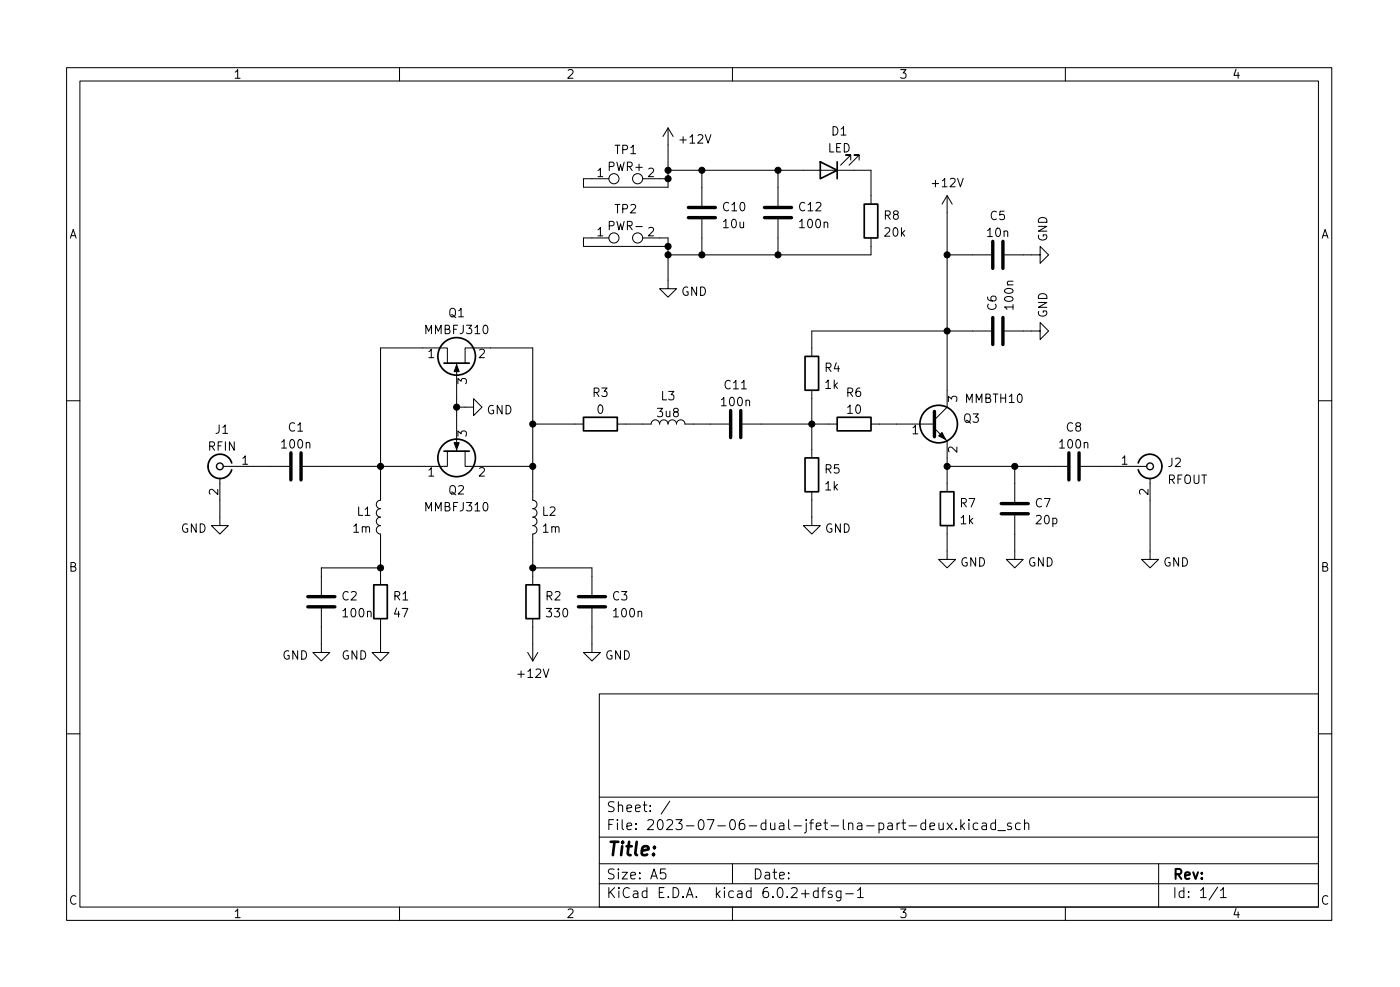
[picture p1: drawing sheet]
<svg xmlns="http://www.w3.org/2000/svg" width="210mm" height="148mm" viewBox="0 0 210 148" stroke-linecap="round" stroke-linejoin="round" font-family="sans-serif">
<g fill="none" stroke="#000" stroke-width=".15">
<path d="M10 10.2h190v128h-190zM12 12.2h186v124h-186zM60 10.2v2M100.3 19.2l-.7 1.3M100.3 19.2v8.9h-12.7v-1.3h3.8M100.3 19.2l.8 1.3M110 10.2v2M160 10.2v2M91.4 35.7h-3.8v1.3h12.7M96.5 35.7h3.8v7.6h1.3l-1.3 1.3-1.2-1.3h1.2M96.5 26.8h3.8M100.3 25.6h30.5v5"/>
<path d="M105.4 25.6v5.3M105.4 32.9v5.4M116.8 25.6v5.3M116.8 32.9v5.4M127.8 24v-.7h-.8h.8l-1.6 1.5M129 24v-.7h-.7h.7l-1.5 1.5M130.8 35.7v2.6h-30.5M142.2 29.4v31.7l-1.9 1.9M142.2 29.4l-.7 1.2M142.2 29.4l.8 1.2M142.2 38.3h6.6M150.9 38.3h5.3v-1.3l1.3 1.3-1.3 1.2v-1.2"/>
<path d="M67.2 54.5v-2.3h-10.1v22.9a.64 .64 0 0 0-.6 .6 .64 .64 0 0 0 .6 .7 .64 .64 0 0 0-.6 .6 .64 .64 0 0 0 .6 .6 .64 .64 0 0 0-.6 .7 .64 .64 0 0 0 .6 .6 .64 .64 0 0 0-.6 .6 .64 .64 0 0 0 .6 .7v7.6M68.6 54.5v13.2M69.8 54.5v-2.3h10.2v22.9a.64 .64 0 0 1 .6 .6 .64 .64 0 0 1-.6 .7 .64 .64 0 0 1 .6 .6 .64 .64 0 0 1-.6 .6 .64 .64 0 0 1 .6 .7 .64 .64 0 0 1-.6 .6 .64 .64 0 0 1 .6 .6 .64 .64 0 0 1-.6 .7v7.6M121.9 58.6v10.1M148.8 49.7h-26.9v3.8M150.9 49.7h5.3v-1.3l1.3 1.3-1.3 1.3v-1.3M10 60.2h2M33 71.8v7.1h-1.3l1.3 1.3 1.3-1.3h-1.3M33.5 70h9.9M67.2 67.7v2.3h-21.7M68.6 61.1h2.5v-1.2l1.3 1.2-1.3 1.3v-1.3M69.8 67.7v2.3h10.2"/>
<path d="M80 63.7h7.6M92.7 63.7h5.1a.64 .64 0 0 1 .6-.7 .64 .64 0 0 1 .7 .7 .64 .64 0 0 1 .6-.7 .64 .64 0 0 1 .6 .7 .64 .64 0 0 1 .7-.7 .64 .64 0 0 1 .6 .7 .64 .64 0 0 1 .6-.7 .64 .64 0 0 1 .7 .7h6.6M111.5 63.7h14.2M121.9 73.8v5.1h1.3l-1.3 1.3-1.3-1.3h1.3M130.8 63.7h9.5M140.3 64.3l1.9 1.9v7.6M142.2 78.9v5.1h1.3l-1.3 1.3-1.2-1.3h1.2M142.2 70h18.1M152.4 77.4v6.6h1.3l-1.3 1.3-1.3-1.3h1.3M152.4 70v5.3M162.3 70h9.9M172.7 71.8v12.2h1.3l-1.3 1.3-1.3-1.3h1.3"/>
<path d="M198 60.2h2M48.3 91.3v6.7h-1.3l1.3 1.2 1.2-1.2h-1.2M57.1 92.9v5.1h-1.2l1.2 1.2 1.3-1.2h-1.3M57.1 85.3h-8.8v4M79.2 98l.8 1.2M80 92.9v6.3M80 85.3h8.9v4M80.8 98l-.8 1.2M88.9 91.3v6.7h1.3l-1.3 1.2-1.3-1.2h1.3M10 110.2h2M90 104.2h108v32h-108zM90 119.7h108"/>
<path d="M198 110.2h2M60 136.2v2M90 132.7h108M90 129.7h108M90 125.7h108M99.9 130.4h-.7v.8l.2-.2 .5 .1 .1 .2-.1 .5-.2 .1h-.3l-.2-.1M100.6 120.3l-1.3 1.9M110 136.2v2M110 129.7v3M122.9 133.8l-.5-.1-.2 .3v.5l.1 .2h.6M122.9 133.2v1.5M123.4 133.7h.5"/>
<path d="M123.9 133.2l-.2 .1-.1 .2v1.2M124.9 133.8l-.3-.1-.2 .3v.2l.5 .1v.4h-.5M126.3 133.7v1.3a.41 .41 0 0 1-.6 .2M126.3 133.8l-.4-.1-.3 .3v.5l.1 .2h.6M127 134.2h1.2M128.8 133.7l.4-.5v1.5M128.8 134.7h.9M139 123.6l-.4-.1-.3 .3v.5l.1 .2h.6M139 123v1.5M139.7 124l.7-.1-.1-.3-.4-.1-.2 .3v.7h.6M141 123.5l.1 1a.41 .41 0 0 0 .6-.1M141.7 123.5v1"/>
<path d="M142.2 123.5l.8 1M143 123.5l-.8 1M143.6 124.4v.1M144.3 123v1.5M144.4 124l.5 .5M144.9 123.5l-.6 .6M145.5 123v.2M145.5 123.5v1M146.9 123.6l-.5-.1-.2 .3v.5l.1 .2h.6M147.5 123.6h.6l.1 .9M148.2 123.9l-.5 .1a.29 .29 0 0 0-.3 .3 .29 .29 0 0 0 .3 .2h.5M149.5 123.6l-.4-.1-.3 .3v.5l.1 .2h.6"/>
<path d="M149.5 123v1.5M149.9 124.7h1.1M151.9 123.6l-.4-.1-.2 .3 .1 .2 .5 .1v.4h-.6M153.2 123.6l-.4-.1-.3 .3v.5l.2 .2h.5M153.9 123.7a.37 .37 0 0 1 .6 .1v.7M153.9 123v1.5M160 136.2v2M174 129.7v6.5M182.9 133.2l-1.3 1.9M183.3 133.7l.4-.5v1.5M183.3 134.7h.9"/>
<circle cx="92.2" cy="26.8" r=".76"/>
<circle cx="92.2" cy="35.7" r=".76"/>
<circle cx="95.8" cy="26.8" r=".76"/>
<circle cx="95.8" cy="35.7" r=".76"/>
</g>
<g fill="none" stroke="#000" stroke-width=".25">
<path d="M123.2 24.3l2.5 1.3-2.5 1.2zM125.7 24.3v2.5M129.8 30.6h2v5.1h-2zM66.7 54.5h3.8M120.9 53.5h2v5.1h-2zM34.8 69.5a1.81 1.81 0 0 0-2.8-1 1.81 1.81 0 0 0 0 3 1.81 1.81 0 0 0 2.8-1M66.7 67.7h3.8M87.6 62.6h5.1v2.1h-5.1zM120.9 68.7h2v5.1h-2zM125.7 62.6h5.1v2.1h-5.1zM141.2 73.8h2.1v5.1h-2.1zM170.9 69.5a1.81 1.81 0 0 1 2.8-1 1.81 1.81 0 0 1 0 3 1.81 1.81 0 0 1-2.8-1"/>
<path d="M56.1 87.8h2.1v5.1h-2.1zM79 87.8h2v5.1h-2z"/>
<circle cx="68.6" cy="53.5" r="2.82"/>
<circle cx="68.6" cy="68.7" r="2.82"/>
<circle cx="141" cy="63.7" r="2.82"/>
</g>
<g fill="none" stroke="#000" stroke-width=".51">
<path d="M103.4 31.1h4M103.4 32.7h4M114.8 31.1h4.1M114.8 32.7h4.1M149.1 36.2v4.1M150.6 36.2v4.1M149.1 47.7v4M150.6 47.7v4M43.7 68v4M45.2 68v4M109.7 61.6v4.1M111.3 61.6v4.1"/>
<path d="M140.3 61.8v3.8M150.4 77.1h4M150.4 75.6h4M160.5 68v4M162.1 68v4M46.2 91.1h4.1M46.2 89.6h4.1M86.9 91.1h4M86.9 89.6h4"/>
</g>
<g fill="none" stroke="#000" stroke-width=".2">
<circle cx="33" cy="70" r=".51"/>
<circle cx="172.7" cy="70" r=".51"/>
</g>
<g fill="#000" stroke="#000" stroke-width=".15">
<path d="M68.6 54.8l.4 1h-.8zM68.2 66.5h.8l-.4 1zM141.5 64.9l.5 1-1-.5z"/>
<circle cx="100.3" cy="25.6" r=".46"/>
<circle cx="100.3" cy="26.8" r=".46"/>
<circle cx="100.3" cy="37" r=".46"/>
<circle cx="100.3" cy="38.3" r=".46"/>
<circle cx="105.4" cy="25.6" r=".46"/>
<circle cx="105.4" cy="38.3" r=".46"/>
<circle cx="116.8" cy="38.3" r=".46"/>
<circle cx="116.8" cy="25.6" r=".46"/>
<circle cx="142.2" cy="38.3" r=".46"/>
<circle cx="142.2" cy="49.7" r=".46"/>
<circle cx="57.1" cy="70" r=".46"/>
<circle cx="68.6" cy="61.1" r=".46"/>
<circle cx="80" cy="70" r=".46"/>
<circle cx="80" cy="63.7" r=".46"/>
<circle cx="121.9" cy="63.7" r=".46"/>
<circle cx="142.2" cy="70" r=".46"/>
<circle cx="152.4" cy="70" r=".46"/>
<circle cx="57.1" cy="85.3" r=".46"/>
<circle cx="80" cy="85.3" r=".46"/>
</g>
<text font-size="2.8" x="91" y="128.5">Title:</text>
<g font-size="2.1">
<text x="91" y="124.6">File: 2023-07-06-dual-jfet-lna-part-deux.kicad_sch</text>
<text x="91" y="121.9">Sheet: /</text>
<text x="91" y="134.8">KiCad E.D.A. kicad 6.0.2+dfsg-1</text>
<text x="91" y="132">Size: A5</text>
<text x="113" y="132">Date:</text>
<text x="176" y="132">Rev:</text>
<text x="176" y="134.8">Id: 1/1</text>
</g>
<g font-size="1.8">
<text x="35" y="11.8">1</text>
<text x="85" y="11.8">2</text>
<text x="135" y="11.8">3</text>
<text x="185" y="11.8">4</text>
<text x="92.4" y="23.1">TP1</text>
<text x="102.3" y="21.5">+12V</text>
<text x="124.3" y="22.9">LED</text>
<text x="124.9" y="20.3">D1</text>
<text x="89.7" y="26.6">1</text>
<text x="91.4" y="25.7">PWR+</text>
<text x="97.3" y="26.6">2</text>
<text x="140.2" y="28.1">+12V</text>
<text x="10.3" y="35.8">A</text>
<text x="89.7" y="35.5">1</text>
<text x="91.6" y="34.6">PWR-</text>
<text x="92.4" y="32">TP2</text>
<text x="97.3" y="35.5">2</text>
<text x="108.6" y="31.7">C10</text>
<text x="108.7" y="34.2">10u</text>
<text x="120.1" y="31.7">C12</text>
<text x="120.2" y="34.2">100n</text>
<text x="132.8" y="33">R8</text>
<text x="132.9" y="35.5">20k</text>
<text x="148.3" y="35.6">10n</text>
<text x="148.7" y="33">C5</text>
<text x="198.4" y="35.8">A</text>
<text x="157.3" y="36.3" transform="rotate(-90 157.3 36.3)">GND</text>
<text x="67.4" y="47.6">Q1</text>
<text x="102.3" y="44.4">GND</text>
<text x="149.7" y="46.6" transform="rotate(-90 149.7 46.6)">C6</text>
<text x="152.2" y="46.3" transform="rotate(-90 152.2 46.3)">100n</text>
<text x="157.3" y="47.7" transform="rotate(-90 157.3 47.7)">GND</text>
<text x="64" y="50.2">MMBFJ310</text>
<text x="64.3" y="53.8">1</text>
<text x="71.9" y="53.8">2</text>
<text x="70.1" y="57.7" transform="rotate(-90 70.1 57.7)">3</text>
<text x="89" y="59.6">R3</text>
<text x="108.9" y="58.4">C11</text>
<text x="123.9" y="55.8">R4</text>
<text x="123.9" y="58.4">1k</text>
<text x="127.1" y="59.6">R6</text>
<text x="32.4" y="65.1">J1</text>
<text x="43.3" y="64.8">C1</text>
<text x="70.1" y="65.5" transform="rotate(-90 70.1 65.5)">3</text>
<text x="73.1" y="62.2">GND</text>
<text x="89.7" y="62.1">0</text>
<text x="98.8" y="62.6">3u8</text>
<text x="99.3" y="60.1">L3</text>
<text x="108.5" y="61">100n</text>
<text x="127.3" y="62.1">10</text>
<text x="137" y="65.2">1</text>
<text x="143.8" y="60.3" transform="rotate(-90 143.8 60.3)">3</text>
<text x="144.7" y="63.5">Q3</text>
<text x="145" y="60.5">MMBTH10</text>
<text x="160.2" y="64.8">C8</text>
<text x="31.3" y="67.7">RFIN</text>
<text x="36.3" y="69.8">1</text>
<text x="42.4" y="67.3">100n</text>
<text x="64.3" y="71.5">1</text>
<text x="71.9" y="71.5">2</text>
<text x="123.9" y="71.1">R5</text>
<text x="143.8" y="68" transform="rotate(-90 143.8 68)">2</text>
<text x="159.3" y="67.3">100n</text>
<text x="168.4" y="69.8">1</text>
<text x="175.4" y="70.1">J2</text>
<text x="32.8" y="74.3" transform="rotate(-90 32.8 74.3)">2</text>
<text x="53.6" y="77.4">L1</text>
<text x="64" y="76.8">MMBFJ310</text>
<text x="67.4" y="74.2">Q2</text>
<text x="81.4" y="77.4">L2</text>
<text x="123.9" y="73.6">1k</text>
<text x="144.2" y="76.2">R7</text>
<text x="155.5" y="76.2">C7</text>
<text x="172.5" y="74.3" transform="rotate(-90 172.5 74.3)">2</text>
<text x="175.3" y="72.6">RFOUT</text>
<text x="27.1" y="80">GND</text>
<text x="53.1" y="80">1m</text>
<text x="81.5" y="80">1m</text>
<text x="123.9" y="80">GND</text>
<text x="144.2" y="78.7">1k</text>
<text x="155.7" y="78.7">20p</text>
<text x="10.3" y="85.8">B</text>
<text x="144.2" y="85">GND</text>
<text x="154.4" y="85">GND</text>
<text x="174.7" y="85">GND</text>
<text x="198.4" y="85.8">B</text>
<text x="51.4" y="90.1">C2</text>
<text x="51.6" y="92.7">100n</text>
<text x="59.1" y="90.1">R1</text>
<text x="59.2" y="92.7">47</text>
<text x="82" y="90.1">R2</text>
<text x="82.2" y="92.7">330</text>
<text x="92" y="90.1">C3</text>
<text x="92.3" y="92.7">100n</text>
<text x="42.4" y="99">GND</text>
<text x="51.3" y="99">GND</text>
<text x="77.9" y="101.8">+12V</text>
<text x="90.9" y="99">GND</text>
<text x="10.3" y="135.8">C</text>
<text x="35" y="137.8">1</text>
<text x="85" y="137.8">2</text>
<text x="135" y="137.8">3</text>
<text x="185" y="137.8">4</text>
<text x="198.4" y="135.8">C</text>
</g>
</svg>
